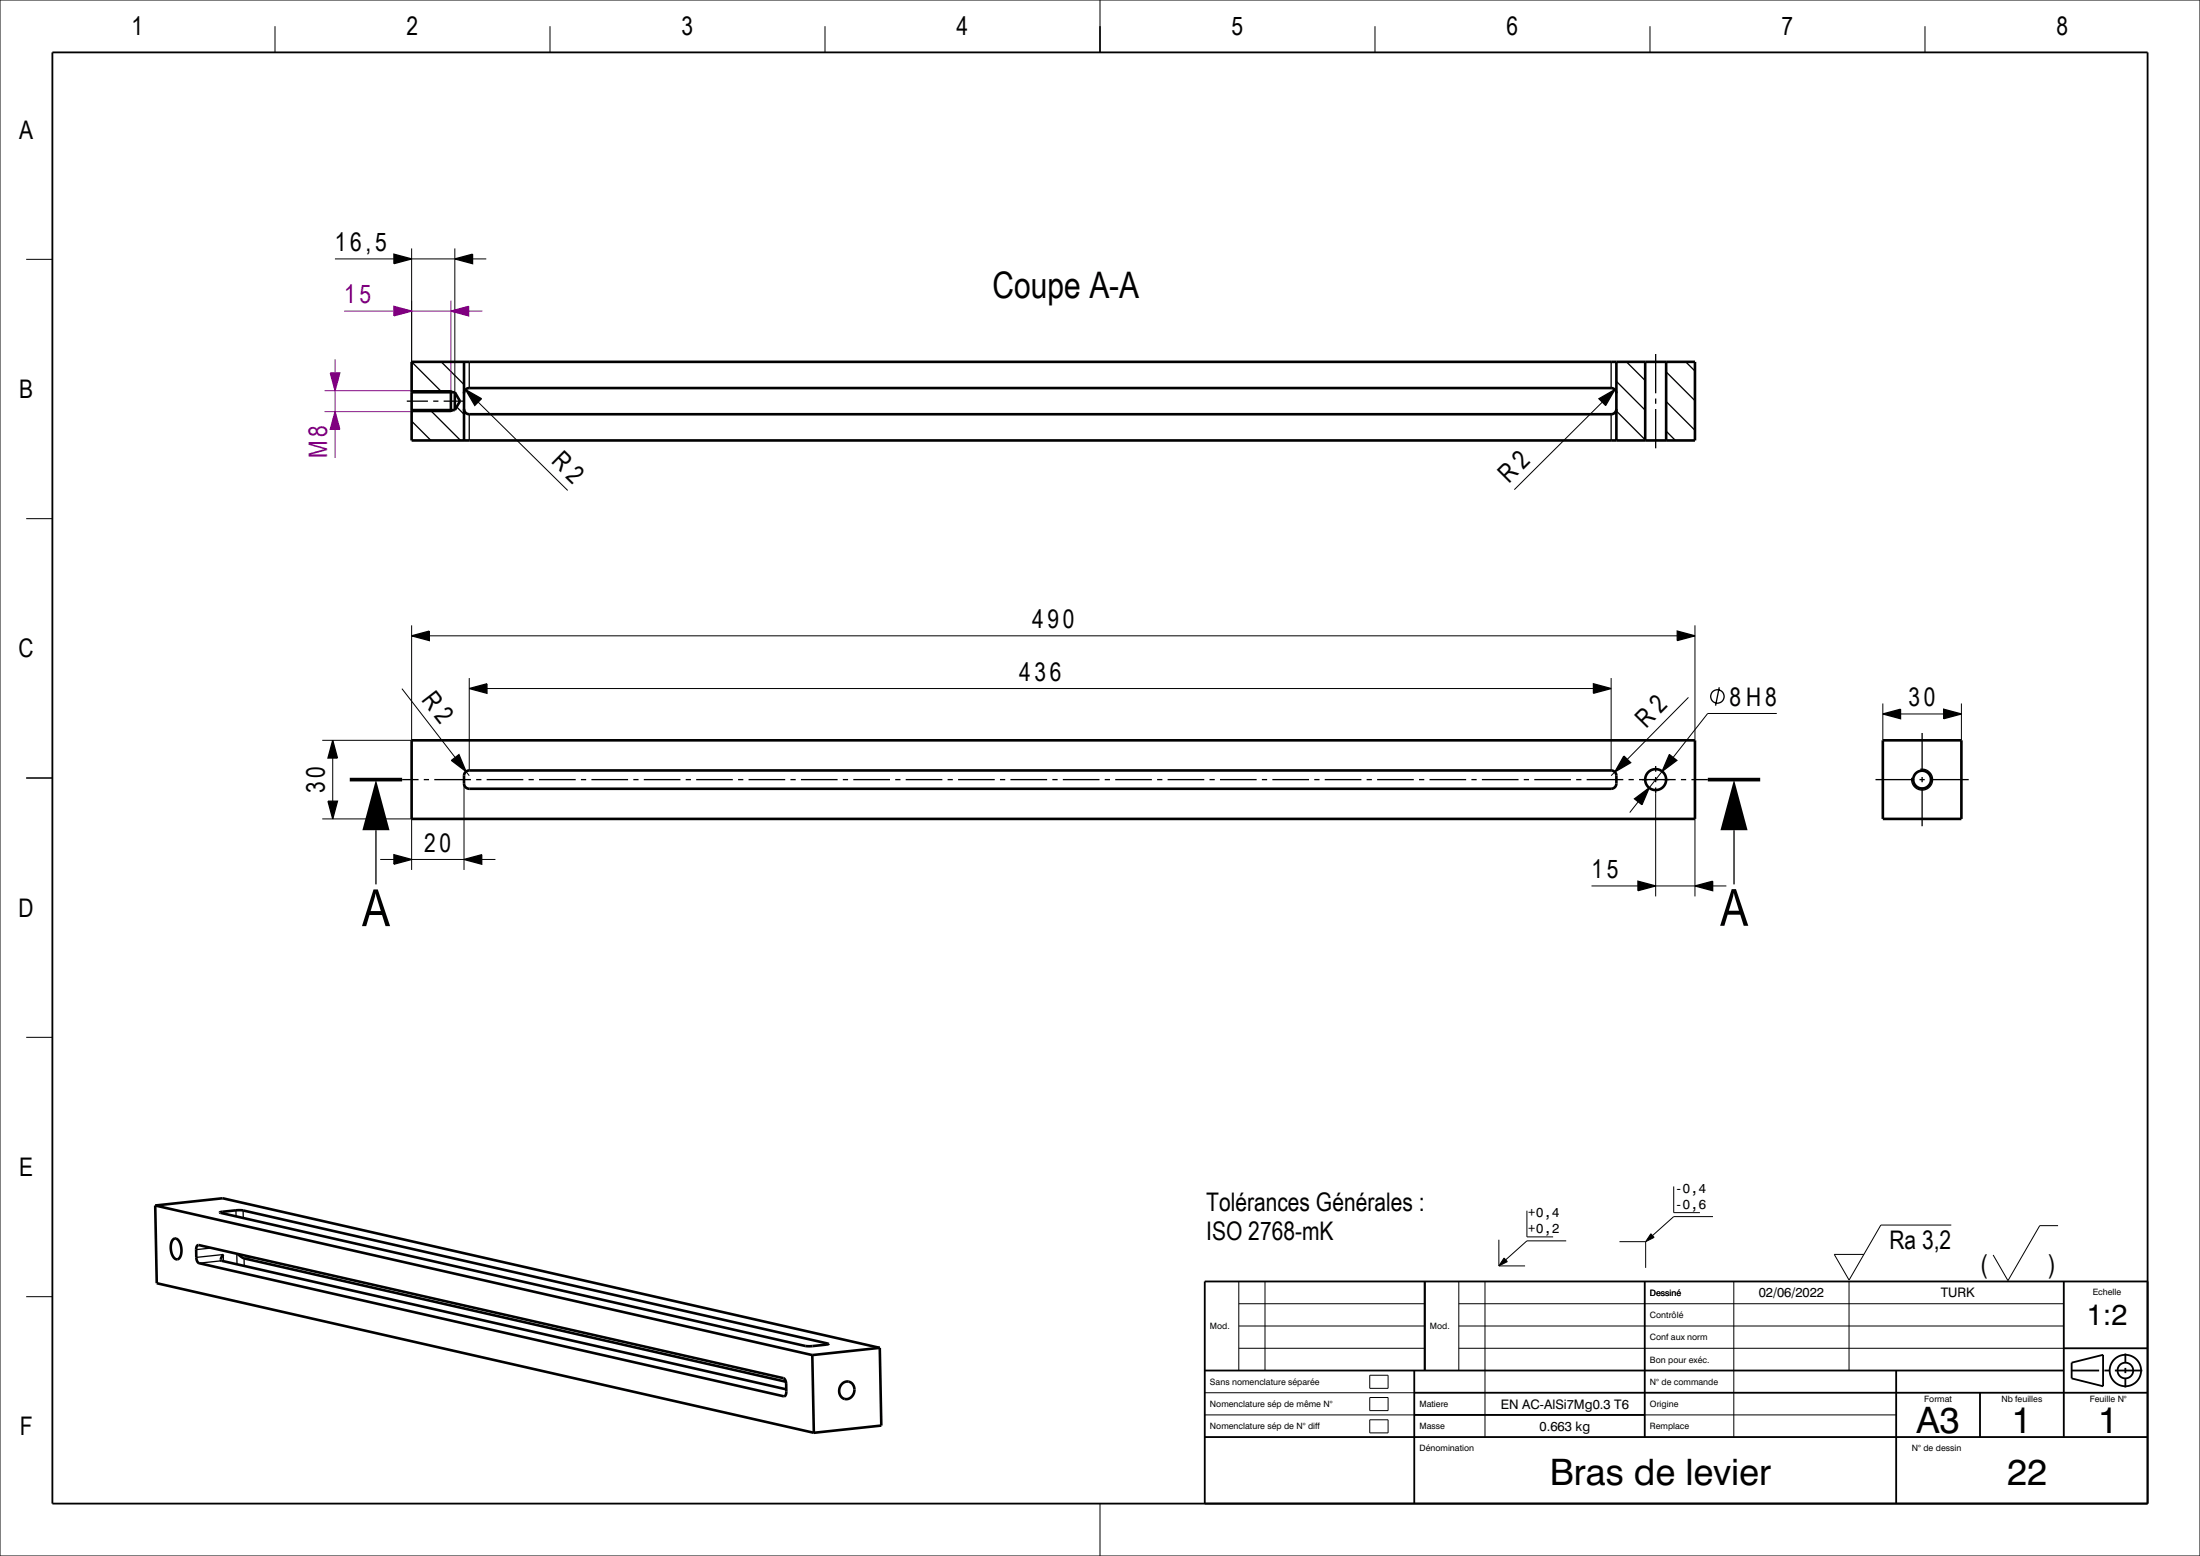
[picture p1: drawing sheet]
<svg xmlns="http://www.w3.org/2000/svg" width="420mm" height="297mm" viewBox="0 0 420 297" stroke-linecap="round" stroke-linejoin="round" font-family="sans-serif">
<g fill="#000">
<path d="M78.6 121.4l3.4-.9v1.8z" fill-rule="evenodd"/>
<path d="M89.6 131.4l3.4-.9v1.8z" fill-rule="evenodd"/>
<path d="M304.2 130.5l3.4 .9-3.4 .9z" fill-rule="evenodd"/>
<path d="M320.2 120.5l3.4 .9-3.4 .9z" fill-rule="evenodd"/>
<path d="M359.5 136.3l3.3-.9v1.8z" fill-rule="evenodd"/>
<path d="M371.1 135.4l3.4 .9-3.4 .9z" fill-rule="evenodd"/>
<path d="M62.6 152.9h1.8l-.9 3.4z" fill-rule="evenodd"/>
<path d="M63.5 141.3l.9 3.4h-1.8z" fill-rule="evenodd"/>
<path d="M71.8 148.8l2.6 9.7h-5.2z" fill-rule="evenodd"/>
<path d="M86.2 145.1l1.4-1.1 1.4 3.3z" fill-rule="evenodd"/>
<path d="M310 144.3l1.3 1.3-3 1.7z" fill-rule="evenodd"/>
<path d="M312 152.5l2.8-2.1-1.3 3.2z" fill-rule="evenodd"/>
<path d="M318.7 144l1.4 1.1-2.8 2.1z" fill-rule="evenodd"/>
<path d="M331 148.8l2.6 9.7h-5.1z" fill-rule="evenodd"/>
<path d="M75.2 163.1l3.4 .9-3.4 1z" fill-rule="evenodd"/>
<path d="M88.6 164l3.4-.9v1.9z" fill-rule="evenodd"/>
<path d="M312.7 168.2l3.4 .9-3.4 .9z" fill-rule="evenodd"/>
<path d="M323.6 169.1l3.4-.9v1.8z" fill-rule="evenodd"/>
<path d="M315.2 235.5l.6 .7-1.6 .8z" fill-rule="evenodd"/>
<path d="M287.1 240.1l.7 .7-1.7 .8z" fill-rule="evenodd"/>
</g>
<g fill="none" stroke="#000" stroke-width=".25">
<path d="M77.7 76.6h4M78.6 69.1l5.8 5.8M78.6 74.7l.1 .2M78.6 74.6h7.5l.5 .3M82.1 78.3l5.8 5.8M82.7 76.6h1M84.2 69.1l4.4 4.3M84.7 76.6h4M86.6 78.3l-.5 .3h-7.5M87.2 77.7l1.4 1.4M89.6 69.1v5M89.6 79.1v5"/>
<path d="M307.6 69.1v5M307.6 79.1v5M308.6 72.8l5.5 5.5M308.6 78.5l5.5 5.5M310.5 69.1l3.6 3.5M316.1 67.6v7.5M316.1 76.1v1M316.1 78.1v7.5M318.1 71l5.5 5.5M318.1 76.6l5.5 5.5M321.8 69.1l1.8 1.7M78.6 80.4l3.7 3.7"/>
<path d="M318.1 82.3l1.8 1.8M78.6 121.4l3.4-.9v1.8zM89.6 131.4l3.4-.9v1.8zM304.2 130.5l3.4 .9-3.4 .9zM320.2 120.5l3.4 .9-3.4 .9zM328.2 131.2l-.7 3.5M359.5 136.3l3.3-.9v1.8zM367 139.9v7.4M371.1 135.4l3.4 .9-3.4 .9zM62.6 152.9h1.8l-.9 3.4zM63.5 141.3l.9 3.4h-1.8zM71.8 158.5v10.3"/>
<path d="M76.8 148.8h3.1M80.9 148.8h1M82.9 148.8h7M86.2 145.1l1.4-1.1 1.4 3.3zM90.9 148.8h1M92.9 148.8h7M100.9 148.8h1M102.9 148.8h7M110.9 148.8h1M112.9 148.8h7M120.9 148.8h1M122.9 148.8h7"/>
<path d="M130.9 148.8h1M132.9 148.8h7M140.9 148.8h1M142.9 148.8h7M150.9 148.8h1M152.9 148.8h7M160.9 148.8h1M162.9 148.8h7M170.9 148.8h1M172.9 148.8h7M180.9 148.8h1M182.9 148.8h7"/>
<path d="M190.9 148.8h1M192.9 148.8h7M200.9 148.8h1M202.9 148.8h7M210.9 148.8h1M212.9 148.8h7M220.9 148.8h1M222.9 148.8h7M230.9 148.8h1M232.9 148.8h7M240.9 148.8h1M242.9 148.8h7"/>
<path d="M250.9 148.8h1M252.9 148.8h7M260.9 148.8h1M262.9 148.8h7M270.9 148.8h1M272.9 148.8h7M280.9 148.8h1M282.9 148.8h7M290.9 148.8h1M292.9 148.8h7M300.9 148.8h1M302.9 148.8h7"/>
<path d="M310 144.3l1.3 1.3-3 1.7zM310.9 148.8h1M312 152.5l2.8-2.1-1.3 3.2zM312.9 148.8h7M316.1 146.2v1.1M316.1 148.3v1M316.1 150.3v1.1M318.7 144l1.4 1.1-2.8 2.1zM320.9 148.8h1M322.9 148.8h3.1M331 158.5v10.3M358.1 148.8h7.4"/>
<path d="M366.5 148.8h1M366.6 146.8a2 2 0 0 1 2.3 1.9 2 2 0 0 1-2.1 2.1 2 2 0 0 1-1.8-2.3M367 148.3v1M367 150.3v7.4M368.5 148.8h7.3M75.2 163.1l3.4 .9-3.4 1zM88.6 164l3.4-.9v1.9zM312.7 168.2l3.4 .9-3.4 .9zM323.6 169.1l3.4-.9v1.8zM40.4 238.2l-3 .3M42.5 231.3v.3M45 231l.1 1.2"/>
<path d="M45.2 239.3v2M46.4 231v1.5M37.5 240l5.1-.5 .1 1.2M42.3 240.7l-4.3 .4M48.3 240l-1.7 .2v1.4M158 256.4v.2M149.8 266.5h-.2"/>
<circle cx="327.9" cy="132.9" r="1.28"/>
</g>
<g fill="none" stroke="#000" stroke-width=".19">
<path d="M0 0h420v297h-420zM52.5 5v5M105 5v5M157.5 5v5M210 0v10M262.5 5v5M315 5v5M367.5 5v5M5 49.5h5M78.6 47.4v27.5M86.8 47.4v27.5M5 99h5"/>
<path d="M78.6 119.4v21.9h-17.1M323.6 119.4v21.9M76.7 131.4l10.2 13.2M82 121.4h238.2M89.6 129.4v17.7M93 131.4h211.2M307.6 129.4v17.7M322.3 133.1l-11.6 11.8M339.2 136.2h-13.2l-6.6 8.4M359.5 134.3v7M362.8 136.3h8.3M374.5 134.3v7"/>
<path d="M5 148.5h5M61.5 156.3h17.1v9.7M63.5 144.7v8.2M88.6 149.6v16.4M89 147.3l.6 .8M308.3 147.3l-.7 .8M312.8 153l-1.7 2.1M316.1 151.4v19.7M317.3 147.2l-2.5 3.2M323.6 156.3v14.8M72.6 164h2.6M78.6 164h10"/>
<path d="M92 164h2.6M303.8 169.1h8.9M316.1 169.1h7.5M327 169.1h2.6M5 198h5M286.1 236.6v5M291.5 231.1v5h5M299 236.8h-7.5l-4 3.7M309.2 237h5M314.2 237v5M315.2 235.5l.6 .7-1.6 .8zM319.5 226.5v5h5"/>
<path d="M327 232.2h-7.5l-4 3.6M372.5 233.8h-13.4l-6.1 10.5-2.8-4.9h5.6M392.9 233.9h-3.5l-6.1 10.5-2.8-4.9M5 247.5h5M236.5 244.6v17M236.5 257.4h35.5M236.5 253.1h35.5M236.5 248.8h35.5M241.5 244.6v17M278.5 244.6v17M278.5 257.4h115.5M278.5 253.1h115.5"/>
<path d="M278.5 248.8h115.5M283.5 244.6v29.7M286.1 241.6h5.1M287.1 240.1l.7 .7-1.7 .8zM331 244.6v29.7M353 244.6v17M230 270.1h132M230 265.8h40M261.5 262.5h3.5v2.5h-3.5zM261.5 266.7h3.5v2.6h-3.5zM261.5 271h3.5v2.5h-3.5zM210 287v10"/>
</g>
<path d="M78.6 57.4v17.2h-16.6M86.1 57.4v17.2M62 78.6h16.6" fill="none" stroke="#800080" stroke-width=".19"/>
<g fill="none" stroke="#000" stroke-width=".5">
<path d="M78.6 69.1h245v15h-245zM78.6 74.9h8.2M78.6 78.3h8.2M86.1 74.6v4M86.8 74.9l1 1.7-1 1.7M86.8 74.9v3.4M88.6 75.1l.3-.8 .7-.2h218l.7 .3 .3 .7M88.6 78.1l.3 .6 .7 .4h218l.7-.3 .3-.7M88.6 69.1v15M308.6 69.1v15M314.1 69.1v15M318.1 69.1v15"/>
<path d="M78.6 141.3h245v15h-245zM88.9 147.3l.7-.2h218.1l.4 .1 .5 .6v1.8l-.3 .7-.7 .3h-218l-.6-.2-.4-.6v-1.8zM359.5 141.3h15v15h-15zM29.6 230.1l.3 14.8 125.5 28.6M29.6 230.1l125.5 28.5M29.6 230.1l12.9-1.4 125.5 28.6M33.1 236.6a.84 .84 0 0 1 1.3 .7 2.63 2.63 0 0 1-.4 3.1 1.22 1.22 0 0 1-1.3-1.3l-.1-1a2.2 2.2 0 0 1 .5-1.5zM37.6 237.8l.3-.2 111.7 25.5 .2 .2 .3 .6v2.1l-.2 .4-.3 .1-111.6-25.4-.3-.2-.2-.6-.1-1.9zM42 231.4l3.1-.4h1.3l111.8 25.5-3.2 .4h-1.3zM42.6 239.5a.93 .93 0 0 0-.3 1.2l107.8 24.5M45.4 239.3l1.2 .9 103.4 23.5M155.1 258.6l.3 14.9"/>
<path d="M168 257.3l-12.9 1.3M168 257.3l.3 14.8-12.9 1.4M160.8 264.1a1.45 1.45 0 0 1 1.9 0 1.45 1.45 0 0 1 .3 1.8 1.47 1.47 0 0 1-1.9 1.1 1.47 1.47 0 0 1-.8-2.1z"/>
<circle cx="316.1" cy="148.8" r="2"/>
<circle cx="367" cy="148.8" r="1.7"/>
</g>
<g fill="none" stroke="#000" stroke-width=".35">
<path d="M10 10h400v277h-400zM272 244.6v17M314 244.6v29.7M394 244.6v29.7M394 257.4h16M405.8 258.3v1.8M410 244.6h-180v42.4M230 274.3h180M230 261.6h164M270 261.6v25.4M270 270.1h44M270 265.8h140"/>
<path d="M362 261.6v25.4M378 265.8v8.5M395.5 261.6h5.2M395.5 260.1l6-1.5v6l-6-1.5zM401.8 261.6h.9M403.8 261.6h5.2M405.8 261.1v1M405.8 263.1v1.7"/>
<circle cx="405.8" cy="261.6" r="1.5"/>
<circle cx="405.8" cy="261.6" r="3"/>
</g>
<path d="M66.8 148.8h10M326 148.8h10" fill="none" stroke="#000" stroke-width=".7" stroke-linecap="butt"/>
<g fill="#800080">
<path d="M64 78.6l.9 3.4h-1.8z" fill-rule="evenodd"/>
<path d="M63.1 71.2h1.8l-.9 3.4z" fill-rule="evenodd"/>
</g>
<path d="M64 68.6v2.6M64 74.6v4M64 82v5.4" fill="none" stroke="#800080" stroke-width=".19"/>
<path d="M63.1 71.2h1.8l-.9 3.4zM64 78.6l.9 3.4h-1.8z" fill="none" stroke="#800080" stroke-width=".25"/>
<g fill="#800080">
<path d="M75.2 58.5l3.4 .9-3.4 .9z" fill-rule="evenodd"/>
<path d="M86.1 59.4l3.4-.9v1.8z" fill-rule="evenodd"/>
</g>
<path d="M65.7 59.4h9.5M78.6 59.4h7.5M89.5 59.4h2.6" fill="none" stroke="#800080" stroke-width=".19"/>
<path d="M75.2 58.5l3.4 .9-3.4 .9zM86.1 59.4l3.4-.9v1.8z" fill="none" stroke="#800080" stroke-width=".25"/>
<g fill="#000">
<path d="M75.2 48.5l3.4 .9-3.4 .9z" fill-rule="evenodd"/>
<path d="M86.8 49.4l3.4-.9v1.8z" fill-rule="evenodd"/>
<path d="M88.9 74.4l3 1.7-1.3 1.3z" fill-rule="evenodd"/>
<path d="M305.3 76.1l3-1.7-1.8 3z" fill-rule="evenodd"/>
</g>
<path d="M63.9 49.4h11.3M78.6 49.4h8.2M90.2 49.4h2.6M91.3 76.7l17.1 16.9M305.9 76.8l-16.8 16.7" fill="none" stroke="#000" stroke-width=".19"/>
<path d="M75.2 48.5l3.4 .9-3.4 .9zM86.8 49.4l3.4-.9v1.8zM88.9 74.4l3 1.7-1.3 1.3zM305.3 76.1l3-1.7-1.8 3z" fill="none" stroke="#000" stroke-width=".25"/>
<g font-size="9.8">
<text x="69.1" y="176.8">A</text>
<text x="328.4" y="176.7">A</text>
</g>
<g font-size="7">
<text x="189.5" y="56.9">Coupe A-A</text>
<text x="365.9" y="273.5">A3</text>
<text x="384.1" y="273.5">1</text>
<text x="400.6" y="273.5">1</text>
<text x="295.9" y="283.5">Bras de levier</text>
<text x="383.2" y="283.5">22</text>
</g>
<text font-size="5.6" x="398.4" y="253">1:2</text>
<g font-size="4.9">
<text x="25.1" y="6.7">1</text>
<text x="77.6" y="6.7">2</text>
<text x="130.1" y="6.7">3</text>
<text x="182.6" y="6.7">4</text>
<text x="235.1" y="6.7">5</text>
<text x="287.6" y="6.7">6</text>
<text x="340.1" y="6.7">7</text>
<text x="392.6" y="6.7">8</text>
<text x="3.7" y="26.5">A</text>
<text x="63.9" y="47.9">16,5</text>
<text x="3.7" y="76">B</text>
<text x="105.1" y="88.2" transform="rotate(45 105.1 88.2)">R 2</text>
<text x="288" y="92.4" transform="rotate(-45 288 92.4)">R 2</text>
<text x="197" y="119.9">490</text>
<text x="3.6" y="125.5">C</text>
<text x="194.5" y="129.9">436</text>
<text x="80.4" y="133.7" transform="rotate(52 80.4 133.7)">R 2</text>
<text x="330.2" y="134.7">8 H8</text>
<text x="364.4" y="134.8">30</text>
<text x="314.3" y="139.1" transform="rotate(-45 314.3 139.1)">R 2</text>
<text x="62" y="151.4" transform="rotate(-90 62 151.4)">30</text>
<text x="81" y="162.5">20</text>
<text x="303.8" y="167.6">15</text>
<text x="3.6" y="175">D</text>
<text x="3.7" y="224.5">E</text>
<text x="230.3" y="231.1">Tolérances Générales :</text>
<text x="230.3" y="236.7">ISO 2768-mK</text>
<text x="360.7" y="238.4">Ra 3,2</text>
<text x="378.2" y="243">(</text>
<text x="391" y="243">)</text>
<text x="3.8" y="274">F</text>
</g>
<g font-size="4.9" fill="#800080">
<text x="65.7" y="57.9">15</text>
<text x="62.5" y="87.4" transform="rotate(-90 62.5 87.4)">M8</text>
</g>
<g font-size="2.5">
<text x="319.7" y="227.8">-0,4</text>
<text x="291.7" y="232.4">+0,4</text>
<text x="319.7" y="230.8">-0,6</text>
<text x="291.7" y="235.4">+0,2</text>
<text x="335.7" y="247.6">02/06/2022</text>
<text x="370.5" y="247.6">TURK</text>
<text x="286.5" y="268.9">EN AC-AlSi7Mg0.3 T6</text>
<text x="293.9" y="273.1">0.663 kg</text>
</g>
<g font-size="1.7">
<text x="315" y="251.6">Contrôlé</text>
<text x="315" y="247.3">Dessiné</text>
<text x="399.5" y="247.2">Echelle</text>
<text x="231" y="253.7">Mod.</text>
<text x="273" y="253.7">Mod.</text>
<text x="315" y="255.8">Conf aux norm</text>
<text x="315" y="260.1">Bon pour exéc.</text>
<text x="231" y="264.3">Sans nomenclature séparée</text>
<text x="231" y="268.6">Nomenclature sép de même N°</text>
<text x="271" y="268.6">Matiere</text>
<text x="315" y="268.6">Origine</text>
<text x="315" y="264.3">N° de commande</text>
<text x="367.3" y="267.6">Format</text>
<text x="382.1" y="267.6">Nb feuilles</text>
<text x="399" y="267.6">Feuille N°</text>
<text x="231" y="272.8">Nomenclature sép de N° diff</text>
<text x="271" y="272.8">Masse</text>
<text x="315" y="272.8">Remplace</text>
<text x="271" y="276.9">Dénomination</text>
<text x="365" y="276.9">N° de dessin</text>
</g>
</svg>
